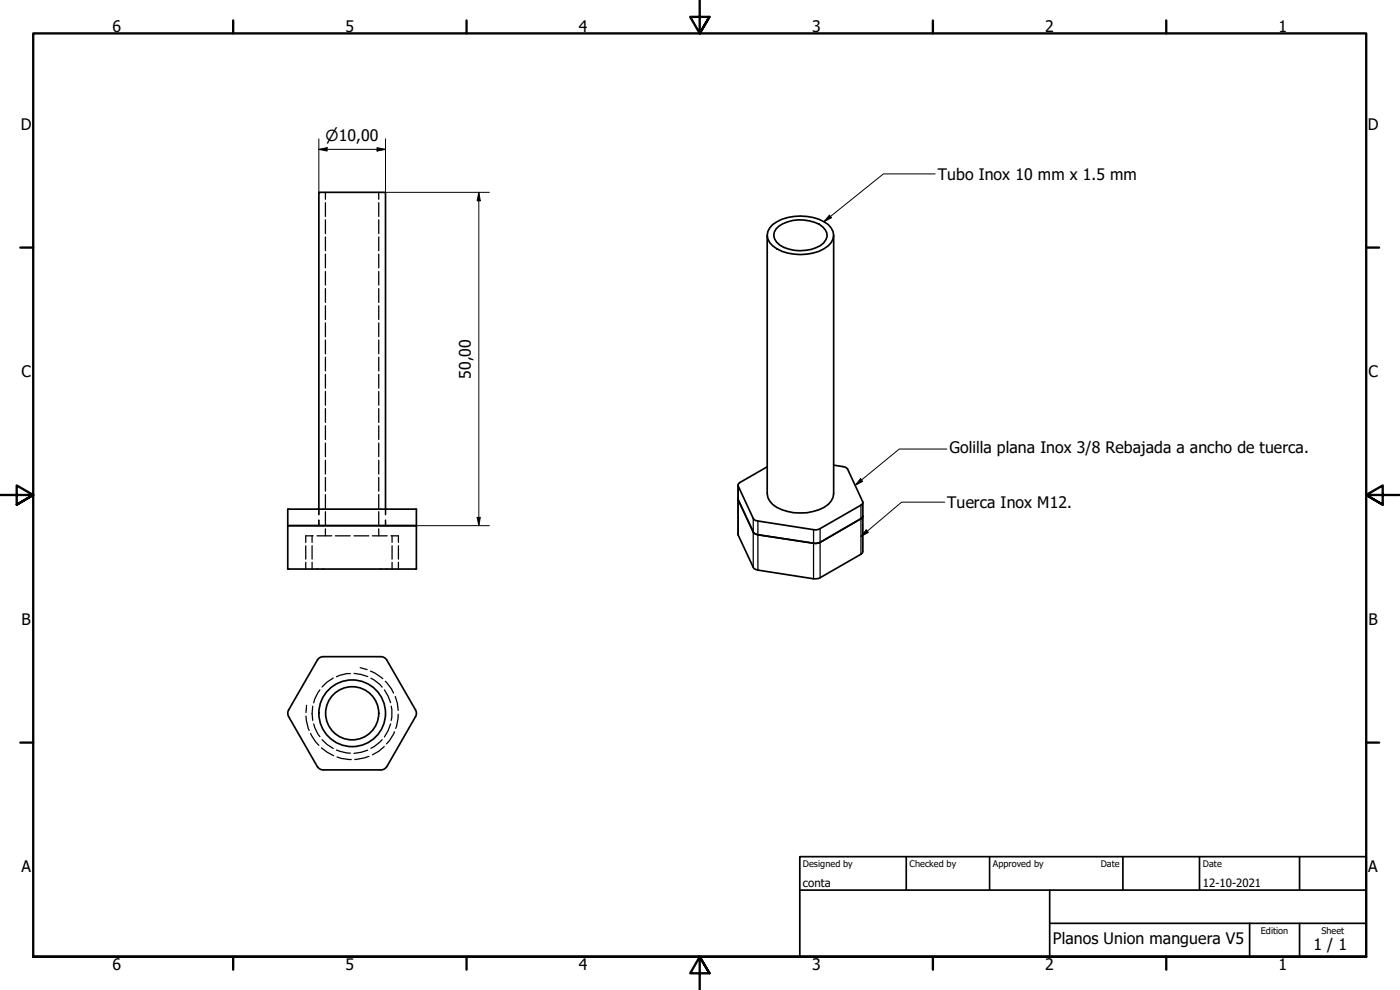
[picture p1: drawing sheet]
<svg xmlns="http://www.w3.org/2000/svg" width="420mm" height="297mm" viewBox="0 0 420 297" stroke-linecap="round" stroke-linejoin="round" font-family="sans-serif">
<!-- layer: Hidden (ISO) -->
<g fill="none" stroke="#000" stroke-width=".38">
<path d="M97.7 57.7v2.1M113.7 57.7v2.1M97.7 60.8v4.1M97.7 66v4.1M97.7 71.1v4.1M97.7 76.2v4.2M113.7 60.8v4.1M113.7 66v4.1M113.7 71.1v4.1M113.7 76.2v4.2M97.7 81.5v4M97.7 86.6v4.1"/>
<path d="M97.7 91.7v4.2M97.7 96.9v4.1M113.7 81.5v4M113.7 86.6v4.1M113.7 91.7v4.2M113.7 96.9v4.1M97.7 102v4.2M97.7 107.2v4.1M97.7 112.3v4.1M97.7 117.5v4.1M113.7 102v4.2M113.7 107.2v4.1"/>
<path d="M113.7 112.3v4.1M113.7 117.5v4.1M97.7 122.6v4.1M97.7 127.7v4.2M97.7 133v4M97.7 138.1v4.1M113.7 122.6v4.1M113.7 127.7v4.2M113.7 133v4M113.7 138.1v4.1M95.7 152.8v1.6M95.7 156.1v1.6"/>
<path d="M97.7 143.2v4.2M97.7 148.4v4.1M97.7 153.5v4.2M97.7 158.7v2.1M113.7 143.2v4.2M113.7 148.4v4.1M113.7 153.5v4.2M113.7 158.7v2.1M115.7 152.8v1.6M115.7 156.1v1.6M91.8 163.8v4M91.8 168.7v2"/>
<path d="M93.7 160.8v1.9M93.7 163.8v4M93.7 168.7v2M94 160.8h-2.2v1.9M95.1 160.8h4.5M100.6 160.8h4.5M106.2 160.8h4.5M111.8 160.8h4.4M117.3 160.8h2.3v1.9M117.7 160.8v1.9M117.7 163.8v4M117.7 168.7v2"/>
<path d="M119.6 163.8v4M119.6 168.7v2M91.8 214.9l.1 1.4 .9 2.8M92 211.6l-.2 2.2M93.9 211.9l-.2 2.1 .2 2.1M94.2 217.2l.2 1 1.6 2.8M96 207l-1.6 2.8-.2 1.1M100 203.4l-1.8 1.2-1.6 1.5M105.2 202.1h-1.1l-3.1 1M106.2 202l2.1 .4 2.1 .6M108.1 200.3l2.1 .6M111.2 201.3l1.3 .6 2.4 1.7"/>
<path d="M111.3 203.5l2.7 1.8 .7 .9M115.4 207l1.1 1.8 .7 2M115.6 204.4l1.9 2.3 .6 1.2M117.2 217.2l-.7 2.1-1.1 1.8M117.4 211.9l.2 1.1-.2 3.1M118.4 219.6l-1.4 2.5-1 1.1M118.6 209l.7 2 .2 2.2M119.5 214.3l-.1 1.4-.7 2.9M93.2 220.1l1.5 2.5 1 1M96.5 224.4l1.7 1.3 1.9 1M96.6 221.9l1.6 1.5 1.8 1.2M101 225l3.1 .9 1.1 .1"/>
<path d="M101.2 227.1l1.3 .5 2.9 .3M110.4 225.1l-2.1 .6-2.1 .3M110.7 226.9l-4.2 1M114.7 221.9l-2.4 2.1-1 .5M115.3 224l-1.6 1.4-1.9 1.1"/>
</g>
<!-- layer: Visible (ISO) -->
<g fill="none" stroke="#000" stroke-width=".51">
<path d="M230.3 70.6v77.5a5.6 5.6 0 0 0 4.4 4.9 14.8 14.8 0 0 0 13.8-1.6l1.5-2.1 .2-1.2v-77.5M231.9 67.4a14.9 14.9 0 0 1 16.6 0 3.9 3.9 0 0 1 0 6.4 14.6 14.6 0 0 1-16.6 0 3.9 3.9 0 0 1 0-6.4zM232.9 68.8a11.2 11.2 0 0 1 14.1-.7 3.2 3.2 0 0 1-.8 5.6 12.3 12.3 0 0 1-12.2-.2 3.3 3.3 0 0 1-1.1-4.7zM250.2 139.6l3.4 .5 .8 .7 4.6 10.1-.6 .7-12.3 7-1.2 .4-17.4-2.7-.7-.1-.7-.6-4.6-10.1 .6-.7 8.2-4.7M86.4 157.7h38.6zM86.4 152.8h38.6v17.9h-38.6zM95.7 152.8v-95.1h20v95.1M221.5 149.7l4.6 9.9zM221.5 145.6v14.7l4.8 10.3 1.2 .5 16.7 2.6 1.4-.1 .5-.3 12.7-7.4 .2-15.2M259 154.9l-.6 .7-12.3 7.1-1.2 .4-17.4-2.6-1.2-.5-.2-.4M95.2 198l-8.6 15M114.3 197h-17.3l-1.2 .4-.5 .6"/>
<path d="M114.3 197l.8 .2 1 .8M116.1 198l8.6 15 .3 .8-.3 1.2-8.6 15M86.6 215l8.6 15M86.6 213l-.2 1.2 .2 .8M95.3 230l.9 .8 .8 .2h17.3M116.1 230l-.6 .6-1.2 .4"/>
<circle cx="105.7" cy="214" r="8"/>
<circle cx="105.7" cy="214" r="10"/>
</g>
<!-- layer: Visible Narrow (ISO) -->
<path d="M221.6 145.8v14.8M226.1 155.6v14.6M227.5 156.3v14.8M244.2 158.9v14.8M246.1 158.6v14.7M258.4 151.6v14.7" fill="none" stroke="#000" stroke-width=".38"/>
<!-- layer: Border (ISO) -->
<g fill="none" stroke="#000" stroke-width=".7">
<path d="M70 6.1v3.9M140 6.1v3.9M210 0v10l-2.9-4.9h5.8l-2.9 4.9 2.9-4.9M280 6.1v3.9M350 6.1v3.9M6.1 74.3h3.9M410 74.3h3.9M0 148.5h10l-5-2.8v5.7l5-2.9-5 2.9M420 148.5h-10l5-2.8v5.7l-5-2.9 5 2.9M6.1 222.8h3.9M410 222.8h3.9M10 287.1v-277.1h400v277.1h-400h400"/>
<path d="M70 287.1v3.8M140 287.1v3.8M212.9 292l-2.9-4.9 2.9 4.9h-5.8l2.9-4.9v9.9M280 287.1v3.8M350 287.1v3.8"/>
</g>
<!-- layer: Title (ISO) -->
<path d="M240 257h170v30.1h-170zM272 257v10.1M297 257v10.1M337 257v10.1M360 257v10.1M390 257v10.1M240 267.1h170M315 277h95M315 267.1v20M375 277v10.1M390 277v10.1" fill="none" stroke="#000" stroke-width=".51"/>
<!-- layer: Dimension (ISO) -->
<path d="M95.7 44.8l2.5-.5v1zM95.7 44.8h20M95.7 41.6v16.1M113.2 44.3l2.5 .5-2.5 .5zM115.7 41.6v16.1h31.2M143.7 57.7l.4 2.5h-.9zM143.7 57.7v100M114.3 157.7h32.6M143.2 155.2h.9l-.4 2.5z" fill="none" stroke="#000" stroke-width=".3"/>
<g fill="#000">
<path d="M95.7 44.8l2.5-.5v1z" fill-rule="evenodd"/>
<path d="M113.2 44.3l2.5 .5-2.5 .5z" fill-rule="evenodd"/>
<path d="M143.7 57.7l.4 2.5h-.9z" fill-rule="evenodd"/>
<path d="M143.2 155.2h.9l-.4 2.5z" fill-rule="evenodd"/>
</g>
<!-- layer: Symbol (ISO) -->
<path d="M280.7 52.2h-15.6l-17.8 14.3M248.9 64.6l.7 .7-2.3 1.2zM284.2 134.7h-14.3l-13.2 10.9M258.3 143.6l.6 .8-2.2 1.2zM260 159l.6 .8-2.2 1.2zM283.5 150.7h-12.9l-12.2 10.3" fill="none" stroke="#000" stroke-width=".3"/>
<g fill="#000">
<path d="M248.9 64.6l.7 .7-2.3 1.2z" fill-rule="evenodd"/>
<path d="M258.3 143.6l.6 .8-2.2 1.2z" fill-rule="evenodd"/>
<path d="M260 159l.6 .8-2.2 1.2z" fill-rule="evenodd"/>
</g>
<g font-size="4.8">
<text x="33.7" y="9.6">6</text>
<text x="103.7" y="9.6">5</text>
<text x="173.7" y="9.6">4</text>
<text x="243.7" y="9.6">3</text>
<text x="313.7" y="9.6">2</text>
<text x="383.7" y="9.6">1</text>
<text x="6.2" y="38.9">D</text>
<text x="410.5" y="38.9">D</text>
<text x="281.4" y="54">Tubo Inox 10 mm x 1.5 mm</text>
<text x="6.4" y="113.1">C</text>
<text x="141.3" y="113.7" transform="rotate(-90 141.3 113.7)">50,00</text>
<text x="410.7" y="113.1">C</text>
<text x="284.9" y="136.1">Golilla plana Inox 3/8 Rebajada a ancho de tuerca.</text>
<text x="284.3" y="152.4">Tuerca Inox M12.</text>
<text x="6.4" y="187.4">B</text>
<text x="410.7" y="187.4">B</text>
<text x="6.4" y="261.7">A</text>
<text x="410.7" y="261.7">A</text>
<text x="316" y="283.4">Planos Union manguera V5</text>
<text x="394.2" y="285">1 / 1</text>
<text x="33.7" y="290.9">6</text>
<text x="103.7" y="290.9">5</text>
<text x="173.7" y="290.9">4</text>
<text x="243.7" y="290.9">3</text>
<text x="313.7" y="290.9">2</text>
<text x="383.7" y="290.9">1</text>
</g>
<text font-size="4.6" x="97.7" y="42.4">⌀10,00</text>
<g font-size="3.4">
<text x="241" y="266">conta</text>
<text x="361" y="266">12-10-2021</text>
</g>
<g font-size="2.7">
<text x="241" y="260.1">Designed by</text>
<text x="273" y="260.1">Checked by</text>
<text x="298" y="260.1">Approved by</text>
<text x="330.3" y="260">Date</text>
<text x="361" y="260">Date</text>
<text x="378.4" y="280.1">Edition</text>
<text x="396.6" y="280.1">Sheet</text>
</g>
</svg>
